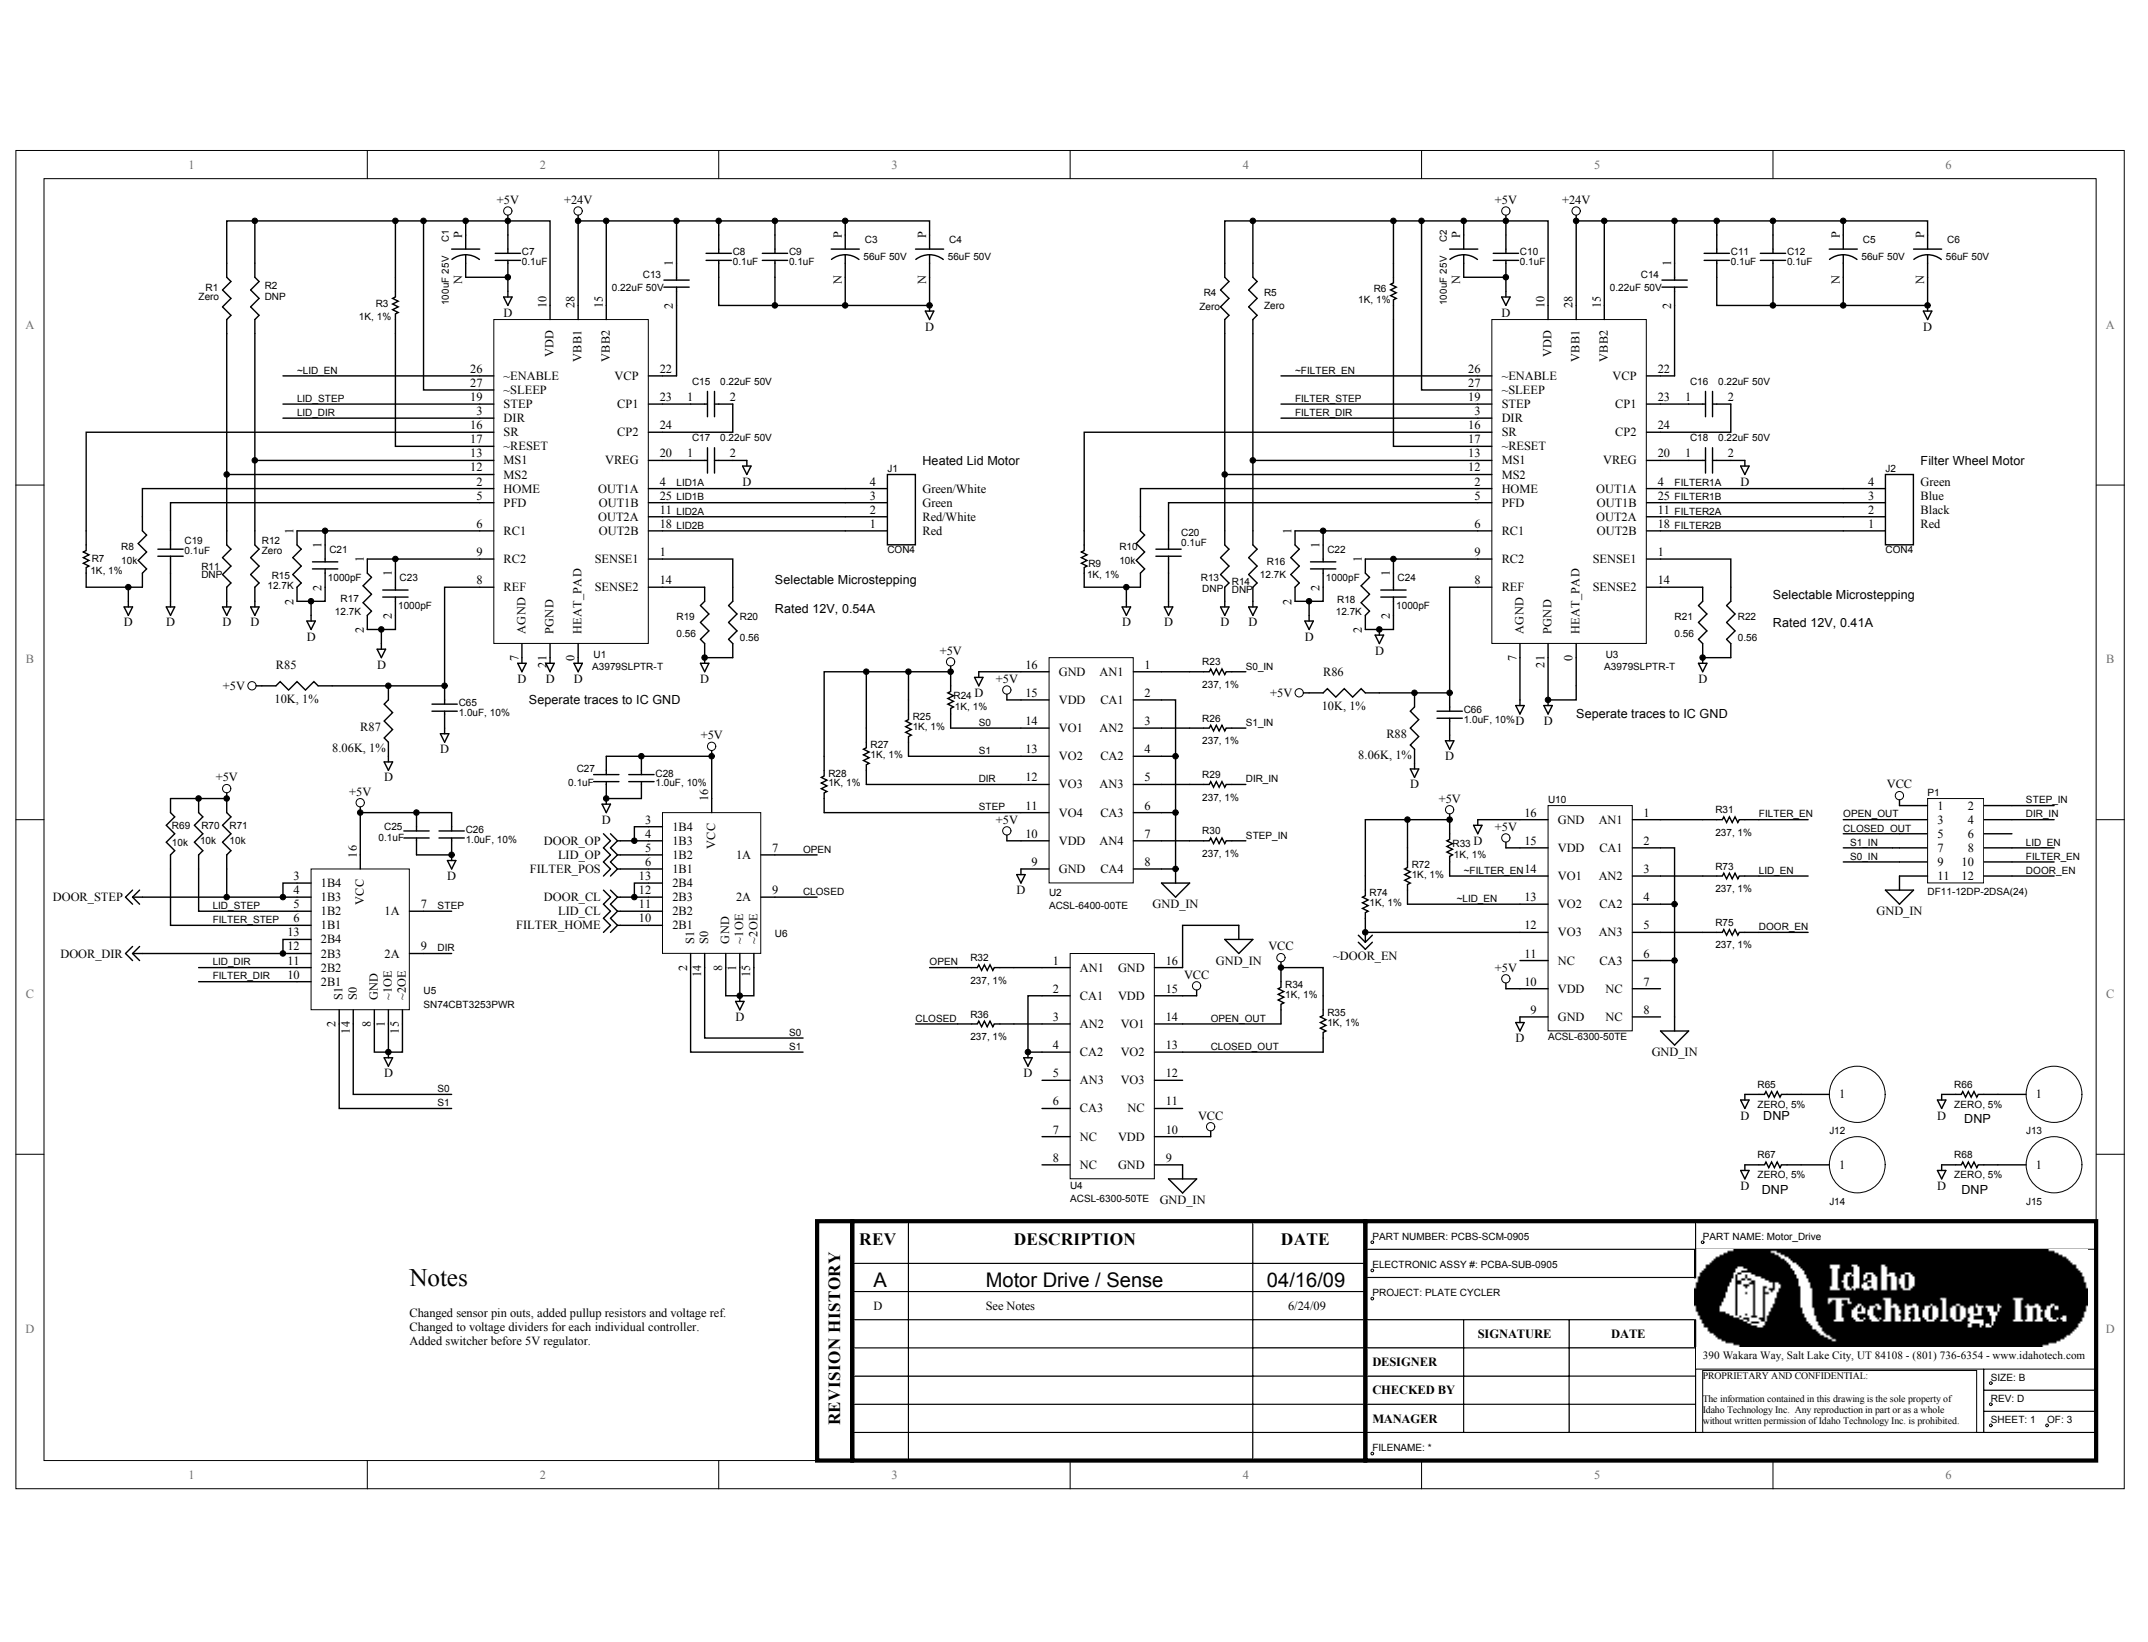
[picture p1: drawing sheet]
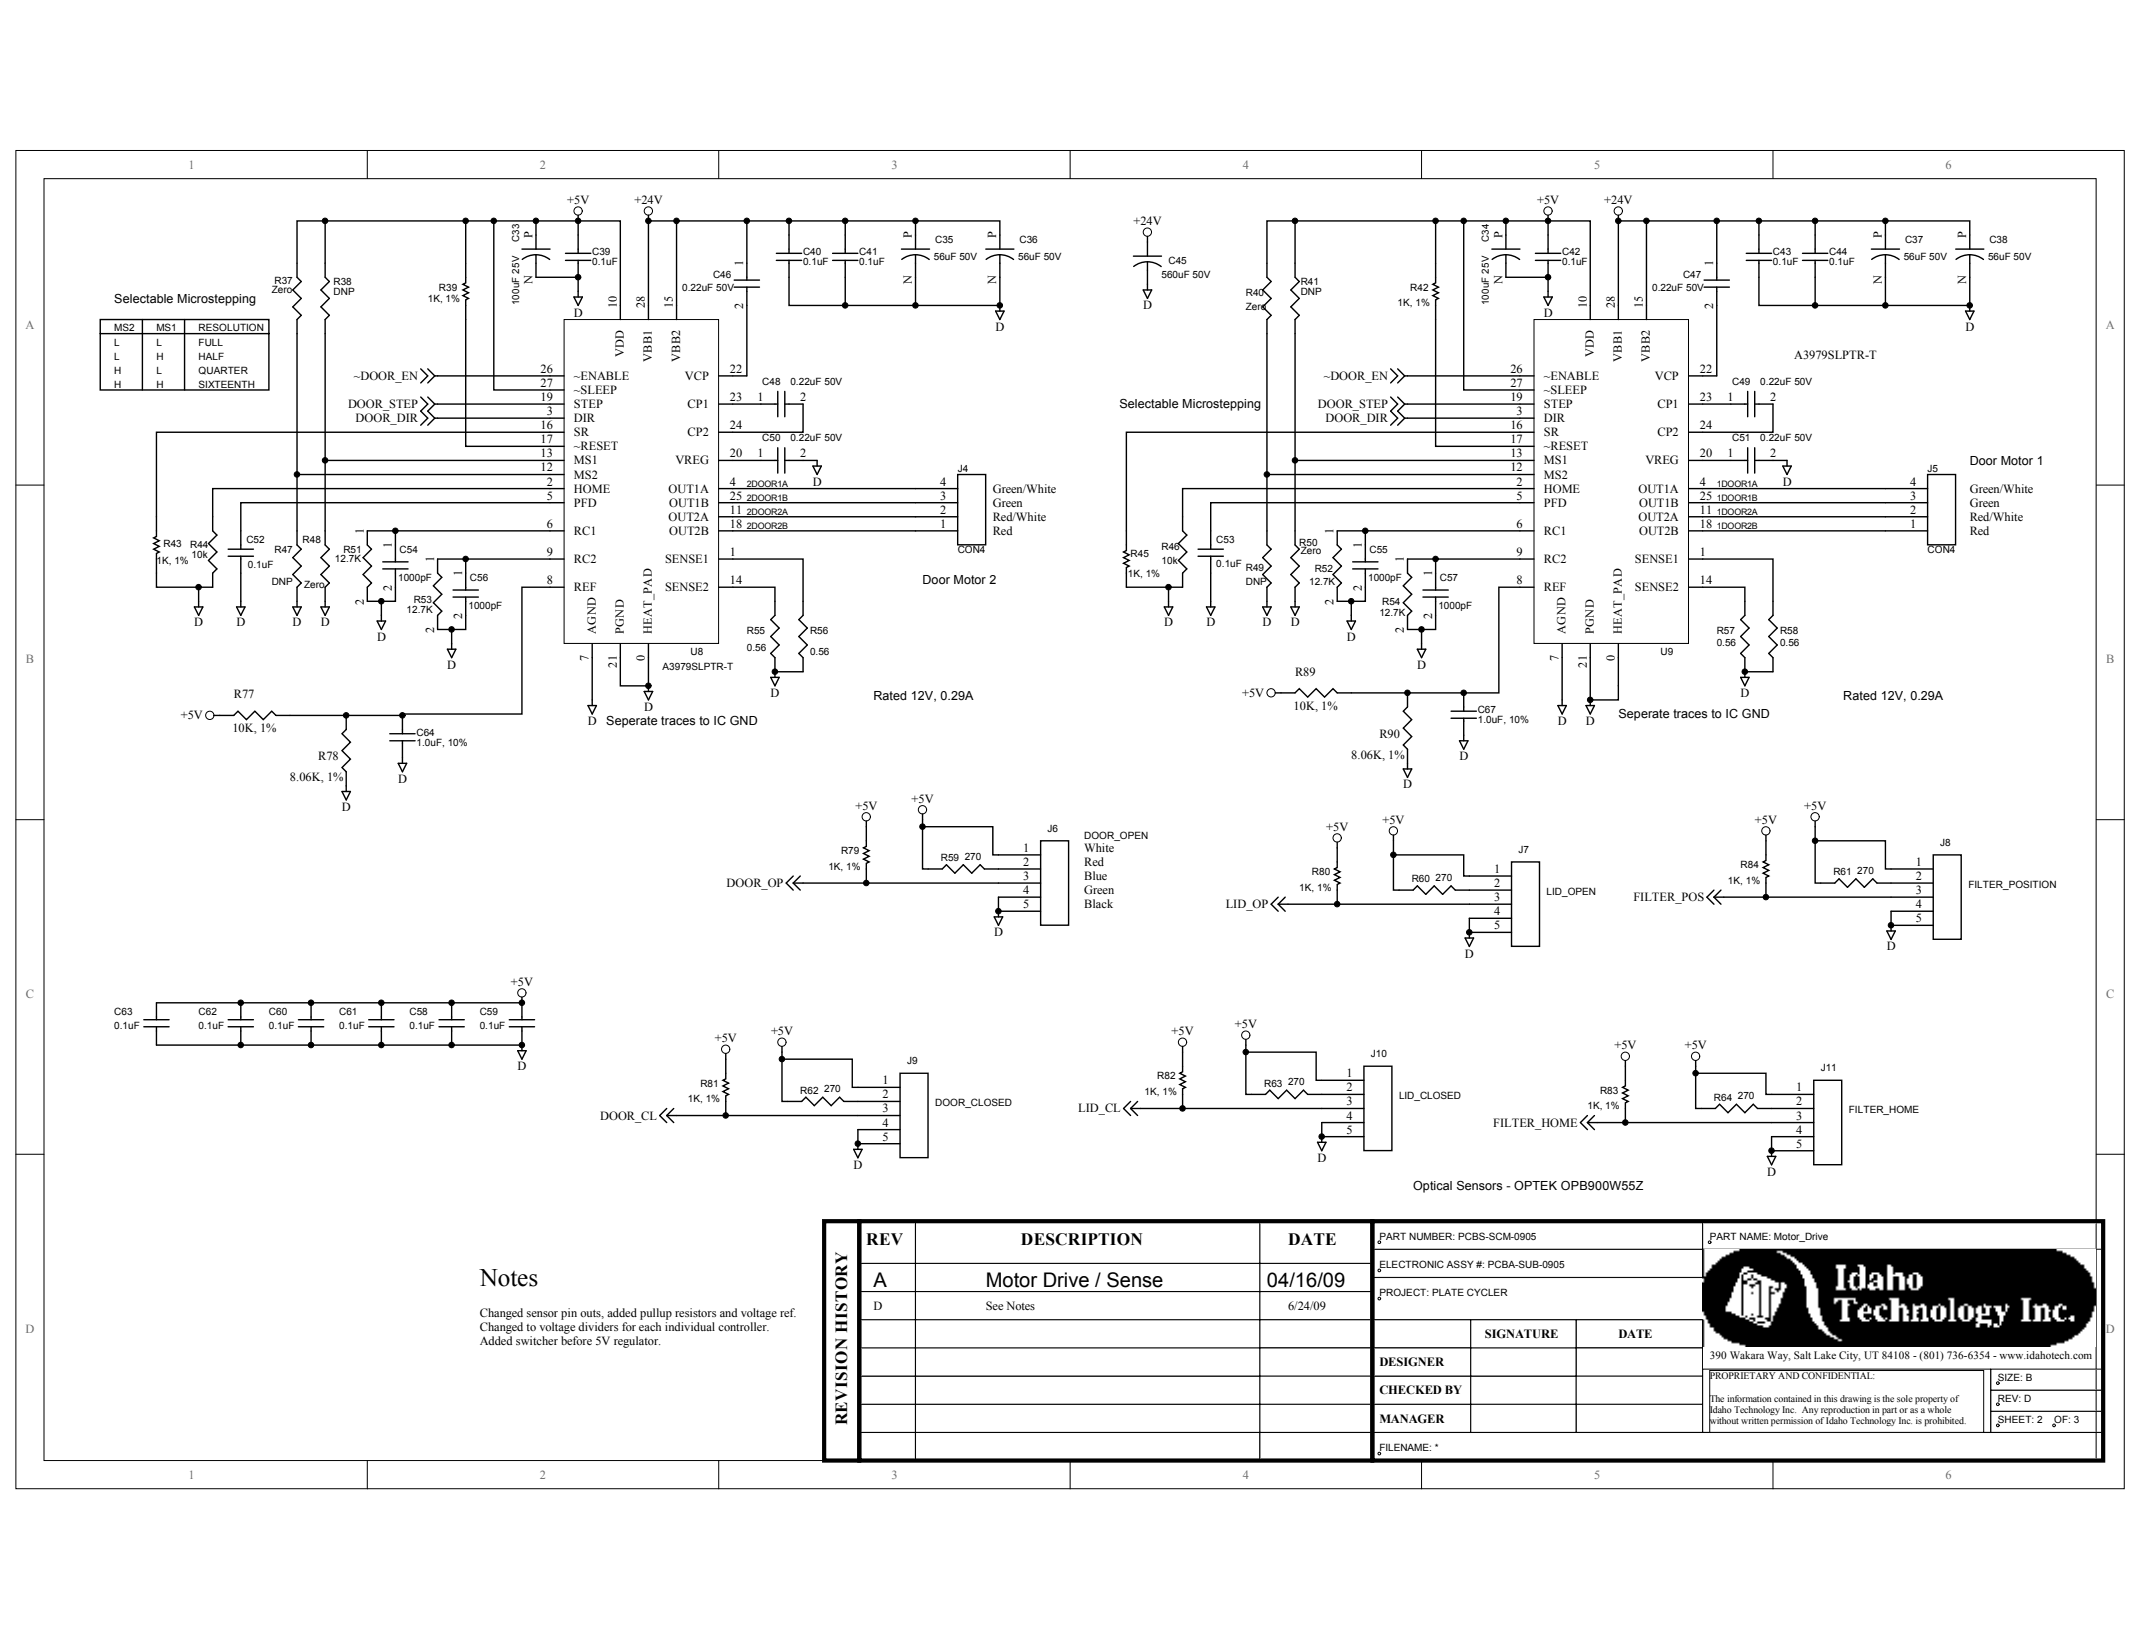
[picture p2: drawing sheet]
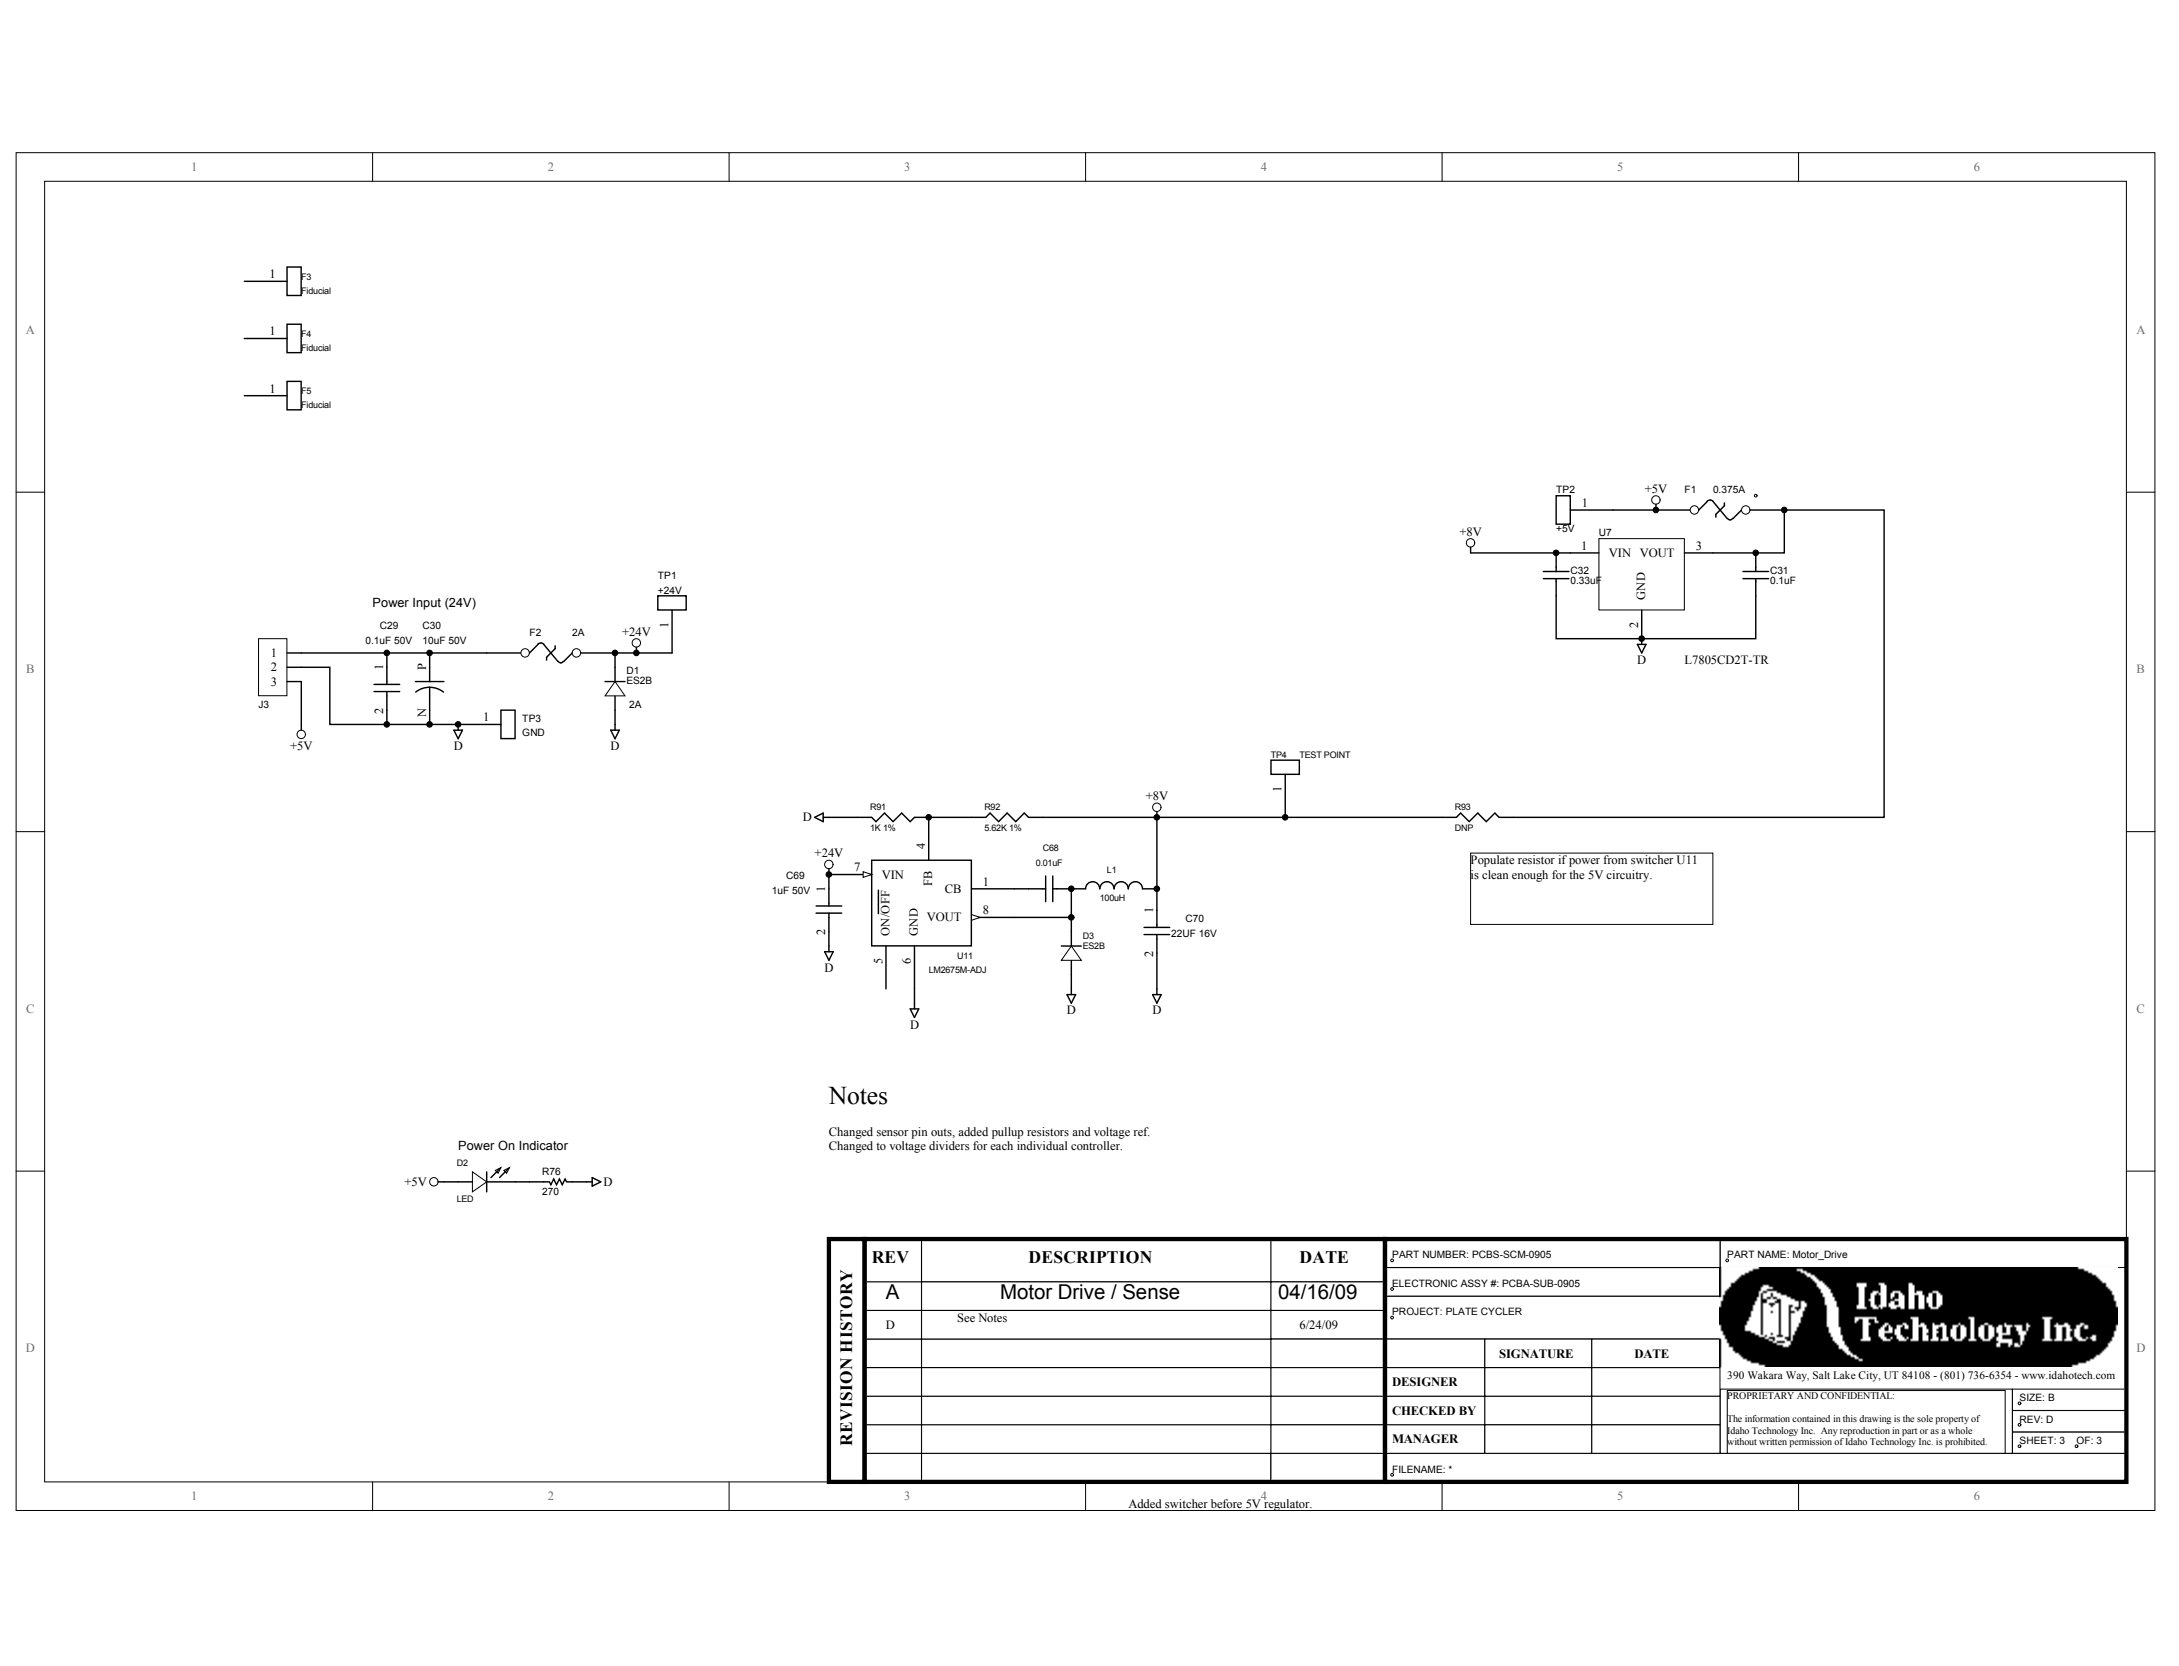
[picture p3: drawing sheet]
# Altium project Motor_Drive.PrjPCB
3 sheets, 206 parts. Net scope: global (net labels, ports and power ports of the same name join across sheets).
Board file: Motor_Drive.PcbDoc
Sheets:
  Motor_Drive_1.SchDoc
  Motor_Drive_2.SchDoc
  Power Motor_Drive.SchDoc

## Sheet Motor_Drive_1.SchDoc
size B; PageSetup: Record=PageOptions|CenterHorizontal=True|CenterVertical=True|PrintScale=1.09|XCorrection=1.00|YCorrection=1.00|PrintKind=2|BorderSize=5000000|LeftOffset=0|BottomOffset=0|Orientation=2|PaperLength=1000|PaperWidth=1000|Scale=100|PaperSource=261|PrintQuality=600|MediaType=1|DitherType=10|PaperKind=11x17|PrintScaleMode=1

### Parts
(Parts that share a designator on the sheet are numbered #1, #2 ... from top to bottom, then left to right.)
C1  100uF 25V  [SM/CT_7360]
C2  100uF 25V  [SM/CT_7360]
C3  56uF 50V  [CPCYL/D.250/LS.100/.031]
C4  56uF 50V  [CPCYL/D.250/LS.100/.031]
C5  56uF 50V  [CPCYL/D.250/LS.100/.031]
C6  56uF 50V  [CPCYL/D.250/LS.100/.031]
C7  0.1uF  [SM/C_0603]
C8  0.1uF  [SM/C_0603]
C9  0.1uF  [SM/C_0603]
C10  0.1uF  [SM/C_0603]
C11  0.1uF  [SM/C_0603]
C12  0.1uF  [SM/C_0603]
C13  0.22uF 50V  [SM/C_0603]
C14  0.22uF 50V  [SM/C_0603]
C15  0.22uF 50V  [SM/C_0603]
C16  0.22uF 50V  [SM/C_0603]
C17  0.22uF 50V  [SM/C_0603]
C18  0.22uF 50V  [SM/C_0603]
C19  0.1uF  [SM/C_0603]
C20  0.1uF  [SM/C_0603]
C21  1000pF  [SM/C_0603]
C22  1000pF  [SM/C_0603]
C23  1000pF  [SM/C_0603]
C24  1000pF  [SM/C_0603]
C25  0.1uF  [SM/C_0603]
C26  1.0uF, 10%  [SM/C_0603]
C27  0.1uF  [SM/C_0603]
C28  1.0uF, 10%  [SM/C_0603]
C65  1.0uF, 10%  [SM/C_0603]
C66  1.0uF, 10%  [SM/C_0603]
J1  CON4  [MOLEX4]
J2  CON4  [MOLEX4]
J12  MOUNTING_HOLE_1  [6/32 Mounting Hole]  (value not drawn)  (no BOM)
J13  MOUNTING_HOLE_1  [6/32 Mounting Hole]  (value not drawn)  (no BOM)
J14  MOUNTING_HOLE_1  [6/32 Mounting Hole]  (value not drawn)  (no BOM)
J15  MOUNTING_HOLE_1  [6/32 Mounting Hole]  (value not drawn)  (no BOM)
P1  Manufacturer P/N: DF11-12DP-2DSA(24)  [HEADER_2X6_1]  (hidden comment: HEADER_2X6_1)
R1  Zero  [SM/R_0603]
R2  DNP  [SM/R_0603]  (no BOM)
R3  value 1K, 1%  [0603]  (hidden comment: Res1)
R4  Zero  [SM/R_0603]
R5  Zero  [SM/R_0603]
R6  value 1K, 1%  [0603]  (hidden comment: Res1)
R7  value 1K, 1%  [0603]  (hidden comment: Res1)
R8  10k  [SM/R_0603]
R9  value 1K, 1%  [0603]  (hidden comment: Res1)
R10  10k  [SM/R_0603]
R11  DNP  [SM/R_0603]  (no BOM)
R12  Zero  [SM/R_0603]
R13  DNP  [SM/R_0603]  (no BOM)
R14  DNP  [SM/R_0603]  (no BOM)
R15  12.7K  [SM/R_0603]
R16  12.7K  [SM/R_0603]
R17  12.7K  [SM/R_0603]
R18  12.7K  [SM/R_0603]
R19  0.56  [SM/R_2512]
R20  0.56  [SM/R_2512]
R21  0.56  [SM/R_2512]
R22  0.56  [SM/R_2512]
R23  value 237, 1%  [0603]  (hidden comment: Res1)
R24  value 1K, 1%  [0603]  (hidden comment: Res1)
R25  value 1K, 1%  [0603]  (hidden comment: Res1)
R26  value 237, 1%  [0603]  (hidden comment: Res1)
R27  value 1K, 1%  [0603]  (hidden comment: Res1)
R28  value 1K, 1%  [0603]  (hidden comment: Res1)
R29  value 237, 1%  [0603]  (hidden comment: Res1)
R30  value 237, 1%  [0603]  (hidden comment: Res1)
R31  value 237, 1%  [0603]  (hidden comment: Res1)
R32  value 237, 1%  [0603]  (hidden comment: Res1)
R33  value 1K, 1%  [0603]  (hidden comment: Res1)
R34  value 1K, 1%  [0603]  (hidden comment: Res1)
R35  value 1K, 1%  [0603]  (hidden comment: Res1)
R36  value 237, 1%  [0603]  (hidden comment: Res1)
R65  value ZERO, 5%  [0603]  (hidden comment: Res1)  (no BOM)
R66  value ZERO, 5%  [0603]  (hidden comment: Res1)  (no BOM)
R67  value ZERO, 5%  [0603]  (hidden comment: Res1)  (no BOM)
R68  value ZERO, 5%  [0603]  (hidden comment: Res1)  (no BOM)
R69  10k  [SM/R_0603]
R70  10k  [SM/R_0603]
R71  10k  [SM/R_0603]
R72  value 1K, 1%  [0603]  (hidden comment: Res1)
R73  value 237, 1%  [0603]  (hidden comment: Res1)
R74  value 1K, 1%  [0603]  (hidden comment: Res1)
R75  value 237, 1%  [0603]  (hidden comment: Res1)
R85  10K, 1%  [SM/R_0603]
R86  10K, 1%  [SM/R_0603]
R87  8.06K, 1%  [SM/R_0603]
R88  8.06K, 1%  [SM/R_0603]
T??#1  SIZE: B  REV: D  PART NUMBER: PCBS-SCM-0905  PART NAME: Motor_Drive  ELECTRONIC ASSY #: PCBA-SUB-0905  PROJECT: PLATE CYCLER  SHEET: 1  OF: 3  (hidden comment: ITI Title Block, A Size)  (graphical)
U1  Manufacturer P/N: A3979SLPTR-T  [28-TSSOP_W_HEATPAD]  (hidden comment: STEPPER_CNTRL)
U2  Manufacturer P/N: ACSL-6400-00TE  [SO-16_SMALL_OUTLINE]  (hidden comment: OPTO_ISO_4)
U3  Manufacturer P/N: A3979SLPTR-T  [28-TSSOP_W_HEATPAD]  (hidden comment: STEPPER_CNTRL)
U4  Manufacturer P/N: ACSL-6300-50TE  [SO-16_SMALL_OUTLINE]  (hidden comment: OPTO_ISO_3_1DIRECTION)
U5  Manufacturer P/N: SN74CBT3253PWR  [16-TSSOP]  (hidden comment: 2X4:1_MUX_1)
U6  2X4:1_MUX_1  [16-TSSOP]  (value not drawn)
U10  Manufacturer P/N: ACSL-6300-50TE  [SO-16_SMALL_OUTLINE]  (hidden comment: OPTO_ISO_3_1DIRECTION)

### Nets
+5V: C1.P C2.P C7.2 C10.2 C25.2 C26.2 C27.2 C28.2 R1.1 R2.1 R3.2 R4.1 R5.1 R6.2 R24.2 R25.2 R27.2 R28.2 R33.2 R69.1 R70.1 R71.1 R72.2 R74.2 R85.1 R86.1 U1.10(VDD) U1.27(~SLEEP) U2.10(VDD) U2.15(VDD) U3.10(VDD) U3.27(~SLEEP) U5.16(VCC) U6.16(VCC) U10.10(VDD) U10.15(VDD)
+24V: C3.P C4.P C5.P C6.P C8.2 C9.2 C11.2 C12.2 C13.1 C14.1 U1.15(VBB2) U1.28(VBB1) U3.15(VBB2) U3.28(VBB1)
D: C1.N C2.N C3.N C4.N C5.N C6.N C7.1 C8.1 C9.1 C10.1 C11.1 C12.1 C17.2 C18.2 C19.1 C20.1 C21.2 C22.2 C23.2 C24.2 C25.1 C26.1 C27.1 C28.1 C65.1 C66.1 R7.1 R8.2 R9.1 R10.2 R11.2 R12.2 R13.2 R14.2 R15.2 R16.2 R17.2 R18.2 R19.1 R20.1 R21.1 R22.1 R65.2 R66.2 R67.2 R68.2 R87.1 R88.1 U1.0(HEAT_PAD) U1.7(AGND) U1.21(PGND) U2.9(GND) U2.16(GND) U3.0(HEAT_PAD) U3.7(AGND) U3.21(PGND) U4.2(CA1) U4.4(CA2) U5.1(~1OE) U5.8(GND) U5.15(~2OE) U6.1(~1OE) U6.8(GND) U6.15(~2OE) U10.9(GND) U10.16(GND)
GND_IN: P1.11 U2.2(CA1) U2.4(CA2) U2.6(CA3) U2.8(CA4) U4.9(GND) U4.16(GND) U10.2(CA1) U10.4(CA2) U10.6(CA3)
VCC: P1.1 R34.2 R35.2 U4.10(VDD) U4.15(VDD)
CLOSED: R36.2 U6.9(2A)
CLOSED_OUT: P1.5 R35.1 U4.13(VO2)
DIR: R27.1 U2.12(VO3) U5.9(2A)
DIR_IN: P1.4 R29.1
DOOR_CL: U6.12(2B3) U6.13(2B4) ; off-sheet DOOR_CL
DOOR_DIR: U5.12(2B3) U5.13(2B4) ; off-sheet DOOR_DIR
DOOR_EN: P1.12 R75.1
DOOR_OP: U6.3(1B4) U6.4(1B3) ; off-sheet DOOR_OP
DOOR_STEP: R71.2 U5.3(1B4) U5.4(1B3) ; off-sheet DOOR_STEP
FILTER1A: J2.4 U3.4(OUT1A)
FILTER1B: J2.3 U3.25(OUT1B)
FILTER2A: J2.2 U3.11(OUT2A)
FILTER2B: J2.1 U3.18(OUT2B)
FILTER_DIR: U3.3(DIR) U5.10(2B1)
FILTER_EN: P1.10 R31.1
FILTER_HOME: U6.10(2B1) ; off-sheet FILTER_HOME
FILTER_POS: U6.6(1B1) ; off-sheet FILTER_POS
FILTER_STEP: R69.2 U3.19(STEP) U5.6(1B1)
LID1A: J1.4 U1.4(OUT1A)
LID1B: J1.3 U1.25(OUT1B)
LID2A: J1.2 U1.11(OUT2A)
LID2B: J1.1 U1.18(OUT2B)
LID_CL: U6.11(2B2) ; off-sheet LID_CL
LID_DIR: U1.3(DIR) U5.11(2B2)
LID_EN: P1.8 R73.1
LID_OP: U6.5(1B2) ; off-sheet LID_OP
LID_STEP: R70.2 U1.19(STEP) U5.5(1B2)
OPEN: R32.2 U6.7(1A)
OPEN_OUT: P1.3 R34.1 U4.14(VO1)
S0: R24.1 U2.14(VO1) U5.14(S0) U6.14(S0)
S0_IN: P1.9 R23.1
S1: R25.1 U2.13(VO2) U5.2(S1) U6.2(S1)
S1_IN: P1.7 R26.1
STEP: R28.1 U2.11(VO4) U5.7(1A)
STEP_IN: P1.2 R30.1
~DOOR_EN: R74.1 U10.12(VO3) ; off-sheet ~DOOR_EN
~FILTER_EN: R33.1 U3.26(~ENABLE) U10.14(VO1)
~LID_EN: R72.1 U1.26(~ENABLE) U10.13(VO2)
NetC13_2: C13.2 U1.22(VCP)
NetC14_2: C14.2 U3.22(VCP)
NetC15_1: C15.1 U1.23(CP1)
NetC15_2: C15.2 U1.24(CP2)
NetC16_1: C16.1 U3.23(CP1)
NetC16_2: C16.2 U3.24(CP2)
NetC17_1: C17.1 U1.20(VREG)
NetC18_1: C18.1 U3.20(VREG)
NetC19_2: C19.2 U1.5(PFD)
NetC20_2: C20.2 U3.5(PFD)
NetC21_1: C21.1 R15.1 U1.6(RC1)
NetC22_1: C22.1 R16.1 U3.6(RC1)
NetC23_1: C23.1 R17.1 U1.9(RC2)
NetC24_1: C24.1 R18.1 U3.9(RC2)
NetC65_2: C65.2 R85.2 R87.2 U1.8(REF)
NetC66_2: C66.2 R86.2 R88.2 U3.8(REF)
NetJ12_1: J12.1 R65.1
NetJ13_1: J13.1 R66.1
NetJ14_1: J14.1 R67.1
NetJ15_1: J15.1 R68.1
NetR1_2: R1.2 R11.1 U1.12(MS2)
NetR2_2: R2.2 R12.1 U1.13(MS1)
NetR3_1: R3.1 U1.17(~RESET)
NetR4_2: R4.2 R13.1 U3.12(MS2)
NetR5_2: R5.2 R14.1 U3.13(MS1)
NetR6_1: R6.1 U3.17(~RESET)
NetR7_2: R7.2 U1.16(SR)
NetR8_1: R8.1 U1.2(HOME)
NetR9_2: R9.2 U3.16(SR)
NetR10_1: R10.1 U3.2(HOME)
NetR19_2: R19.2 U1.14(SENSE2)
NetR20_2: R20.2 U1.1(SENSE1)
NetR21_2: R21.2 U3.14(SENSE2)
NetR22_2: R22.2 U3.1(SENSE1)
NetR23_2: R23.2 U2.1(AN1)
NetR26_2: R26.2 U2.3(AN2)
NetR29_2: R29.2 U2.5(AN3)
NetR30_2: R30.2 U2.7(AN4)
NetR31_2: R31.2 U10.1(AN1)
NetR32_1: R32.1 U4.1(AN1)
NetR36_1: R36.1 U4.3(AN2)
NetR73_2: R73.2 U10.3(AN2)
NetR75_2: R75.2 U10.5(AN3)

Not connected (* = marked no-connect by the designer): P1 6; U4 5(AN3) 6(CA3) 7(NC) 8(NC) 11(NC) 12(VO3); U10 7(NC) 8(NC) 11(NC)

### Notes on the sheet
- (near J1) Heated Lid Motor
- (near J1) Red
- (near J1) Red/White
- (near J1) Green
- (near J1) Green/White
- (near J2) Filter Wheel Motor
- (near J2) Green
- (near J2) Blue
- (near J2) Black
- (near J2) Red
- Selectable Microstepping
- (near R20) Rated 12V, 0.54A
- (near R22) Rated 12V, 0.41A
- Seperate traces to IC GND
- (near R65) DNP
- (near R66) DNP
- (near R67) DNP
- (near R68) DNP
- Notes
- A
- Motor Drive / Sense
- 04/16/09
- Changed sensor pin outs, added pullup resistors and voltage ref.
- Changed to voltage dividers for each individual controller.
- Added switcher before 5V regulator.
- D
- See Notes
- 6/24/09

## Sheet Motor_Drive_2.SchDoc
size B; PageSetup: Record=PageOptions|CenterHorizontal=True|CenterVertical=True|PrintScale=1.09|XCorrection=1.00|YCorrection=1.00|PrintKind=1|BorderSize=5000000|LeftOffset=0|BottomOffset=0|Orientation=2|PaperLength=1000|PaperWidth=1000|Scale=100|PaperSource=261|PrintQuality=600|MediaType=1|DitherType=10|PaperKind=11x17|PrintScaleMode=1

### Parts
(Parts that share a designator on the sheet are numbered #1, #2 ... from top to bottom, then left to right.)
C33  100uF 25V  [SM/CT_7360]
C34  100uF 25V  [SM/CT_7360]
C35  56uF 50V  [CPCYL/D.250/LS.100/.031]
C36  56uF 50V  [CPCYL/D.250/LS.100/.031]
C37  56uF 50V  [CPCYL/D.250/LS.100/.031]
C38  56uF 50V  [CPCYL/D.250/LS.100/.031]
C39  0.1uF  [SM/C_0603]
C40  0.1uF  [SM/C_0603]
C41  0.1uF  [SM/C_0603]
C42  0.1uF  [SM/C_0603]
C43  0.1uF  [SM/C_0603]
C44  0.1uF  [SM/C_0603]
C45  560uF 50V  [ELECT FS RADIAL 90, 25mm length x 12.5mm diameter - vertical]
C46  0.22uF 50V  [SM/C_0603]
C47  0.22uF 50V  [SM/C_0603]
C48  0.22uF 50V  [SM/C_0603]
C49  0.22uF 50V  [SM/C_0603]
C50  0.22uF 50V  [SM/C_0603]
C51  0.22uF 50V  [SM/C_0603]
C52  0.1uF  [SM/C_0603]
C53  0.1uF  [SM/C_0603]
C54  1000pF  [SM/C_0603]
C55  1000pF  [SM/C_0603]
C56  1000pF  [SM/C_0603]
C57  1000pF  [SM/C_0603]
C58  0.1uF  [SM/C_0603]
C59  0.1uF  [SM/C_0603]
C60  0.1uF  [SM/C_0603]
C61  0.1uF  [SM/C_0603]
C62  0.1uF  [SM/C_0603]
C63  0.1uF  [SM/C_0603]
C64  1.0uF, 10%  [SM/C_0603]
C67  1.0uF, 10%  [SM/C_0603]
J4  CON4  [MOLEX4]
J5  CON4  [MOLEX4]
J6  DOOR_OPEN  [POLCON.100/LOCKING/5]
J7  LID_OPEN  [POLCON.100/LOCKING/5]
J8  FILTER_POSITION  [POLCON.100/LOCKING/5]
J9  DOOR_CLOSED  [POLCON.100/LOCKING/5]
J10  LID_CLOSED  [POLCON.100/LOCKING/5]
J11  FILTER_HOME  [POLCON.100/LOCKING/5]
R37  Zero  [SM/R_0603]
R38  DNP  [SM/R_0603]  (no BOM)
R39  value 1K, 1%  [0603]  (hidden comment: Res1)
R40  Zero  [SM/R_0603]
R41  DNP  [SM/R_0603]  (no BOM)
R42  value 1K, 1%  [0603]  (hidden comment: Res1)
R43  value 1K, 1%  [0603]  (hidden comment: Res1)
R44  10k  [SM/R_0603]
R45  value 1K, 1%  [0603]  (hidden comment: Res1)
R46  10k  [SM/R_0603]
R47  DNP  [SM/R_0603]  (no BOM)
R48  Zero  [SM/R_0603]
R49  DNP  [SM/R_0603]  (no BOM)
R50  Zero  [SM/R_0603]
R51  12.7K  [SM/R_0603]
R52  12.7K  [SM/R_0603]
R53  12.7K  [SM/R_0603]
R54  12.7K  [SM/R_0603]
R55  0.56  [SM/R_2512]
R56  0.56  [SM/R_2512]
R57  0.56  [SM/R_2512]
R58  0.56  [SM/R_2512]
R59  270  [SM/R_0603]
R60  270  [SM/R_0603]
R61  270  [SM/R_0603]
R62  270  [SM/R_0603]
R63  270  [SM/R_0603]
R64  270  [SM/R_0603]
R77  10K, 1%  [SM/R_0603]
R78  8.06K, 1%  [SM/R_0603]
R79  value 1K, 1%  [0603]  (hidden comment: Res1)
R80  value 1K, 1%  [0603]  (hidden comment: Res1)
R81  value 1K, 1%  [0603]  (hidden comment: Res1)
R82  value 1K, 1%  [0603]  (hidden comment: Res1)
R83  value 1K, 1%  [0603]  (hidden comment: Res1)
R84  value 1K, 1%  [0603]  (hidden comment: Res1)
R89  10K, 1%  [SM/R_0603]
R90  8.06K, 1%  [SM/R_0603]
T??#2  SIZE: B  REV: D  PART NUMBER: PCBS-SCM-0905  PART NAME: Motor_Drive  ELECTRONIC ASSY #: PCBA-SUB-0905  PROJECT: PLATE CYCLER  SHEET: 2  OF: 3  (hidden comment: ITI Title Block, A Size)  (graphical)
U8  Manufacturer P/N: A3979SLPTR-T  [28-TSSOP_W_HEATPAD]  (hidden comment: STEPPER_CNTRL)
U9  Manufacturer P/N: A3979SLPTR-T  [28-TSSOP_W_HEATPAD]  (hidden comment: STEPPER_CNTRL)

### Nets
+5V: C33.P C34.P C39.2 C42.2 C58.1 C59.1 C60.1 C61.1 C62.1 C63.1 J6.1 J7.1 J8.1 J9.1 J10.1 J11.1 R37.1 R38.1 R39.2 R40.1 R41.1 R42.2 R59.1 R60.1 R61.1 R62.1 R63.1 R64.1 R77.1 R79.2 R80.2 R81.2 R82.2 R83.2 R84.2 R89.1 U8.10(VDD) U8.27(~SLEEP) U9.10(VDD) U9.27(~SLEEP)
+24V: C35.P C36.P C37.P C38.P C40.2 C41.2 C43.2 C44.2 C45.1 C46.1 C47.1 U8.15(VBB2) U8.28(VBB1) U9.15(VBB2) U9.28(VBB1)
D: C33.N C34.N C35.N C36.N C37.N C38.N C39.1 C40.1 C41.1 C42.1 C43.1 C44.1 C45.2 C50.2 C51.2 C52.1 C53.1 C54.2 C55.2 C56.2 C57.2 C58.2 C59.2 C60.2 C61.2 C62.2 C63.2 C64.1 C67.1 J6.4 J6.5 J7.4 J7.5 J8.4 J8.5 J9.4 J9.5 J10.4 J10.5 J11.4 J11.5 R43.1 R44.2 R45.1 R46.2 R47.2 R48.2 R49.2 R50.2 R51.2 R52.2 R53.2 R54.2 R55.1 R56.1 R57.1 R58.1 R78.1 R90.1 U8.0(HEAT_PAD) U8.7(AGND) U8.21(PGND) U9.0(HEAT_PAD) U9.7(AGND) U9.21(PGND)
1DOOR1A: J5.4 U9.4(OUT1A)
1DOOR1B: J5.3 U9.25(OUT1B)
1DOOR2A: J5.2 U9.11(OUT2A)
1DOOR2B: J5.1 U9.18(OUT2B)
2DOOR1A: J4.4 U8.4(OUT1A)
2DOOR1B: J4.3 U8.25(OUT1B)
2DOOR2A: J4.2 U8.11(OUT2A)
2DOOR2B: J4.1 U8.18(OUT2B)
DOOR_CL: J9.3 R81.1 ; off-sheet DOOR_CL
DOOR_DIR: U8.3(DIR) U9.3(DIR) ; off-sheet DOOR_DIR
DOOR_OP: J6.3 R79.1 ; off-sheet DOOR_OP
DOOR_STEP: U8.19(STEP) U9.19(STEP) ; off-sheet DOOR_STEP
FILTER_HOME: J11.3 R83.1 ; off-sheet FILTER_HOME
FILTER_POS: J8.3 R84.1 ; off-sheet FILTER_POS
LID_CL: J10.3 R82.1 ; off-sheet LID_CL
LID_OP: J7.3 R80.1 ; off-sheet LID_OP
~DOOR_EN: U8.26(~ENABLE) U9.26(~ENABLE) ; off-sheet ~DOOR_EN
NetC46_2: C46.2 U8.22(VCP)
NetC47_2: C47.2 U9.22(VCP)
NetC48_1: C48.1 U8.23(CP1)
NetC48_2: C48.2 U8.24(CP2)
NetC49_1: C49.1 U9.23(CP1)
NetC49_2: C49.2 U9.24(CP2)
NetC50_1: C50.1 U8.20(VREG)
NetC51_1: C51.1 U9.20(VREG)
NetC52_2: C52.2 U8.5(PFD)
NetC53_2: C53.2 U9.5(PFD)
NetC54_1: C54.1 R51.1 U8.6(RC1)
NetC55_1: C55.1 R52.1 U9.6(RC1)
NetC56_1: C56.1 R53.1 U8.9(RC2)
NetC57_1: C57.1 R54.1 U9.9(RC2)
NetC64_2: C64.2 R77.2 R78.2 U8.8(REF)
NetC67_2: C67.2 R89.2 R90.2 U9.8(REF)
NetJ6_2: J6.2 R59.2
NetJ7_2: J7.2 R60.2
NetJ8_2: J8.2 R61.2
NetJ9_2: J9.2 R62.2
NetJ10_2: J10.2 R63.2
NetJ11_2: J11.2 R64.2
NetR37_2: R37.2 R47.1 U8.12(MS2)
NetR38_2: R38.2 R48.1 U8.13(MS1)
NetR39_1: R39.1 U8.17(~RESET)
NetR40_2: R40.2 R49.1 U9.12(MS2)
NetR41_2: R41.2 R50.1 U9.13(MS1)
NetR42_1: R42.1 U9.17(~RESET)
NetR43_2: R43.2 U8.16(SR)
NetR44_1: R44.1 U8.2(HOME)
NetR45_2: R45.2 U9.16(SR)
NetR46_1: R46.1 U9.2(HOME)
NetR55_2: R55.2 U8.14(SENSE2)
NetR56_2: R56.2 U8.1(SENSE1)
NetR57_2: R57.2 U9.14(SENSE2)
NetR58_2: R58.2 U9.1(SENSE1)

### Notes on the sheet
- (near R37) Selectable Microstepping
- MS2
- L
- H
- MS1
- RESOLUTION
- FULL
- HALF
- QUARTER
- SIXTEENTH
- Selectable Microstepping
- (near J4) Red
- (near J4) Red/White
- (near J4) Green
- (near J4) Green/White
- (near J5) Door Motor 1
- (near J5) Red
- (near J5) Red/White
- (near J5) Green
- (near J5) Green/White
- (near J4) Door Motor 2
- Seperate traces to IC GND
- Rated 12V, 0.29A
- (near J6) White
- (near J6) Red
- (near J6) Blue
- (near J6) Green
- (near J6) Black
- Optical Sensors - OPTEK OPB900W55Z
- Notes
- A
- Motor Drive / Sense
- 04/16/09
- Changed sensor pin outs, added pullup resistors and voltage ref.
- Changed to voltage dividers for each individual controller.
- Added switcher before 5V regulator.
- D
- See Notes
- 6/24/09

## Sheet Power Motor_Drive.SchDoc
size B

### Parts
(Parts that share a designator on the sheet are numbered #1, #2 ... from top to bottom, then left to right.)
C29  0.1uF 50V  [EIA 3216-18]
C30  10uF 50V  [SM/CT 7343]
C31  0.1uF  [SM/C_0603]
C32  0.33uF  [0805]
C68  0.01uF  [SM/C_0603]
C69  1uF 50V  [3225[1210]]
C70  22UF 16V  [1812]
D1  ES2B  value 2A  [SM/DO214AA_21]
D2  LED  [SM/D_0603]
D3  ES2B  [SM/DO214AA_21]
F1  0.375A  [SMD - Fuse]
F2  2A  [SMD - Fuse]
F3  Fiducial  [FIDUCAL]  (no BOM)
F4  Fiducial  [FIDUCAL]  (no BOM)
F5  Fiducial  [FIDUCAL]  (no BOM)
J3  HEADER_3X1_1  [MOLEX3]  (value not drawn)
L1  100uH  [L/12.3MMX12.3MM/PAD_5MM]
R76  value 270  [0603]  (hidden comment: Res1)
R91  1K 1%  [SM/R_0603]
R92  5.62K 1%  [SM/R_0603]
R93  DNP  [3216[1206]]  (no BOM)
T??#3  SIZE: B  REV: D  PART NUMBER: PCBS-SCM-0905  PART NAME: Motor_Drive  ELECTRONIC ASSY #: PCBA-SUB-0905  PROJECT: PLATE CYCLER  SHEET: 3  (hidden comment: ITI Title Block, A Size)  (graphical)
TP1  +24V  [TEST_POINT_1]
TP2  +5V  [TEST_POINT_1]
TP3  GND  [TEST_POINT_1]
TP4  TEST POINT  [BLKCON.100/VH/TM1SQ/W.100/1]
U7  Manufacturer P/N: L7805CD2T-TR  [D2Pak 5V reg]  (hidden comment: REGULATOR_24V_5V)
U11  LM2675M-ADJ  [SOG.050/8/WG.244/L.200]

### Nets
+5V: D2.1(ANODE) F1.1 J3.3 TP2.1
+8V: C32.2 C70.1 L1.2 R92.2 R93.1 TP4.1 U7.1(VIN)
+24V: C69.1 D1.2(K) F2.2 TP1.1 U11.7(VIN)
D: C29.2 C30.N C31.1 C32.1 C69.2 C70.2 D1.1(A) D3.1(A) J3.2 R76.1 R91.2 TP3.1 U7.2(GND) U11.6(GND)
NetC29_1: C29.1 C30.P F2.1 J3.1
NetC31_2: C31.2 F1.2 R93.2 U7.3(VOUT)
NetC68_1: C68.1 U11.1(CB)
NetC68_2: C68.2 D3.2(K) L1.1 U11.8(VOUT)
NetD2_2: D2.2(CATHODE) R76.2
NetR91_1: R91.1 R92.1 U11.4(FB)

Not connected (* = marked no-connect by the designer): F3 1; F4 1; F5 1; U11 5(ON/~{OFF})*

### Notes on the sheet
- Power Input (24V)
- (near R93) Populate resistor if power from switcher U11
  is clean enough for the 5V circuitry.
- Notes
- Power On Indicator
- (near T??#3) Changed sensor pin outs, added pullup resistors and voltage ref.
- (near T??#3) Changed to voltage dividers for each individual controller.
- A
- See Notes
- Motor Drive / Sense
- 04/16/09
- D
- 6/24/09
- Added switcher before 5V regulator.

## Nets that join several sheets
+5V: Motor_Drive_1 (36 pins), Motor_Drive_2 (40 pins), Power Motor_Drive (D2.1 F1.1 J3.3 TP2.1)
+24V: Motor_Drive_1 (14 pins), Motor_Drive_2 (15 pins), Power Motor_Drive (5 pins)
D: Motor_Drive_1 (66 pins), Motor_Drive_2 (65 pins), Power Motor_Drive (14 pins)
DOOR_CL: Motor_Drive_1 (U6.12 U6.13), Motor_Drive_2 (J9.3 R81.1)
DOOR_DIR: Motor_Drive_1 (U5.12 U5.13), Motor_Drive_2 (U8.3 U9.3)
DOOR_OP: Motor_Drive_1 (U6.3 U6.4), Motor_Drive_2 (J6.3 R79.1)
DOOR_STEP: Motor_Drive_1 (R71.2 U5.3 U5.4), Motor_Drive_2 (U8.19 U9.19)
FILTER_HOME: Motor_Drive_1 (U6.10), Motor_Drive_2 (J11.3 R83.1)
FILTER_POS: Motor_Drive_1 (U6.6), Motor_Drive_2 (J8.3 R84.1)
LID_CL: Motor_Drive_1 (U6.11), Motor_Drive_2 (J10.3 R82.1)
LID_OP: Motor_Drive_1 (U6.5), Motor_Drive_2 (J7.3 R80.1)
~DOOR_EN: Motor_Drive_1 (R74.1 U10.12), Motor_Drive_2 (U8.26 U9.26)
